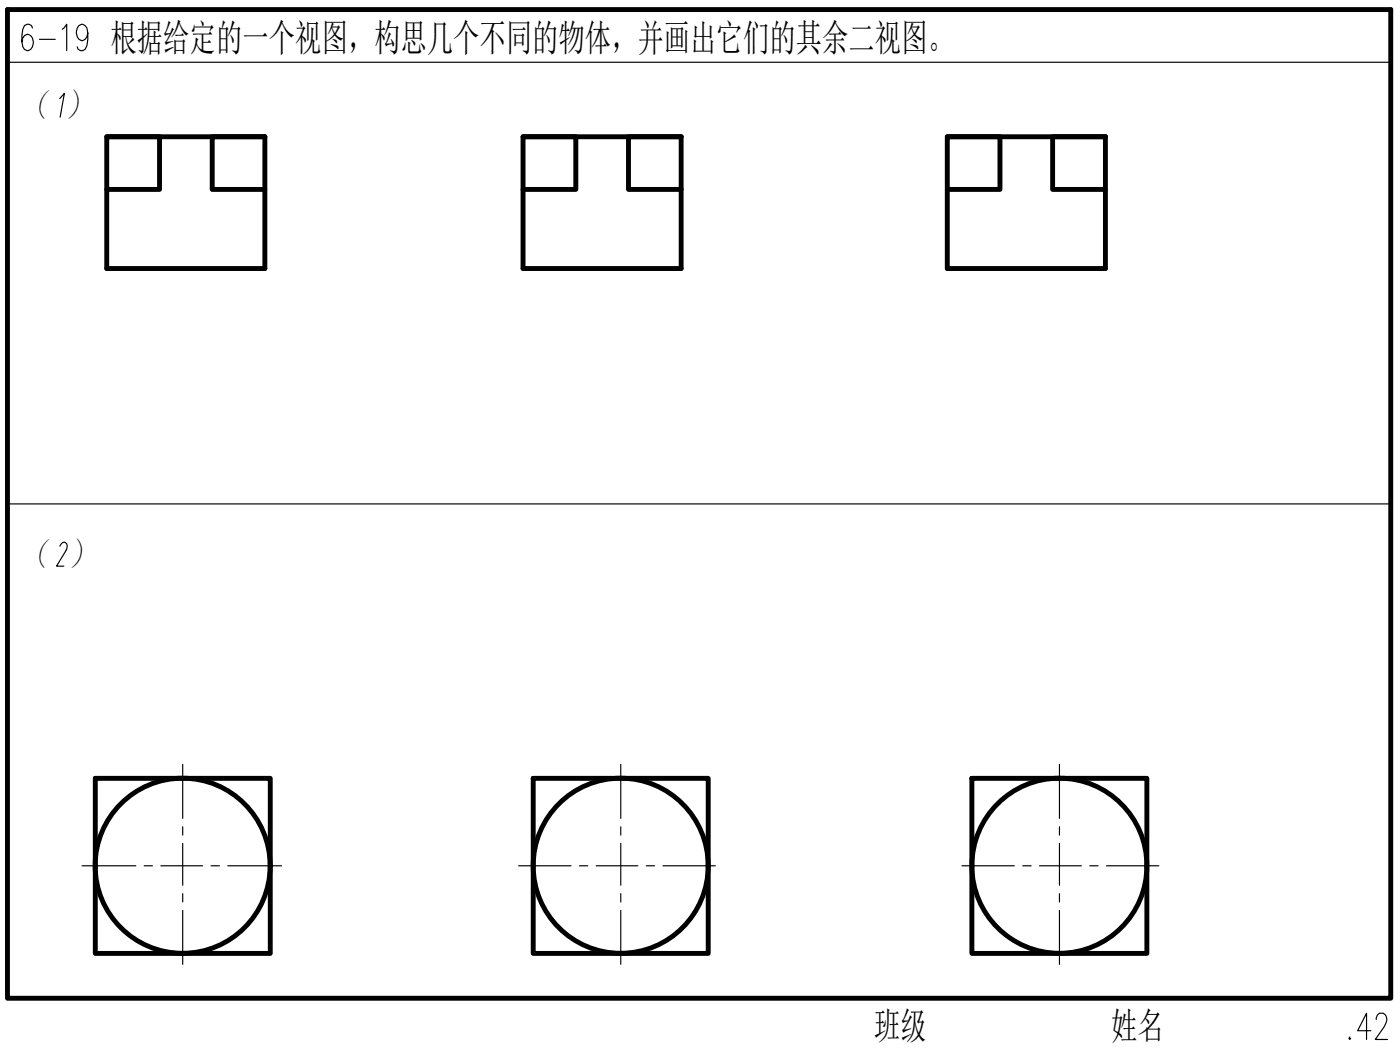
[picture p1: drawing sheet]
<svg xmlns="http://www.w3.org/2000/svg" width="115mm" height="86mm" viewBox="0 0 115 86" stroke-linecap="round" stroke-linejoin="round" font-family="sans-serif">
<g fill="none" stroke="#000" stroke-width=".4">
<path d="M.6 .8h113.7v81.2h-113.7zM8.8 11.2h13v10.9h-13zM8.8 11.2h4.3v4.4h-4.3M21.8 11.2h-4.4v4.4h4.4M43 11.2h13v10.9h-13zM43 11.2h4.3v4.4h-4.3M56 11.2h-4.3v4.4h4.3M77.9 11.2h13v10.9h-13zM77.9 11.2h4.3v4.4h-4.3M90.9 11.2h-4.4v4.4h4.4M7.8 63.9h14.4v14.4h-14.4zM43.8 63.9h14.4v14.4h-14.4z"/>
<path d="M79.9 63.9h14.4v14.4h-14.4z"/>
<circle cx="15" cy="71.1" r="7.2"/>
<circle cx="51" cy="71.1" r="7.2"/>
<circle cx="87.1" cy="71.1" r="7.2"/>
</g>
<!-- layer: 0 -->
<path d="M.6 5.1h113.7M4.9 8.1l.4-.4-.4 1.9M.6 41.4h113.7M110.9 85.2v.1v.1l.1-.1M112.7 84.7h-1.1l.7-1.5v2.2M113.1 83.7l.1-.3a.48 .48 0 0 1 .7 0 .48 .48 0 0 1 0 .7l-.9 1.3h1" fill="none" stroke="#000" stroke-width=".1"/>
<path d="M2.7 2.3l-.1-.2-.2-.1-.4 .1a2.32 2.32 0 0 0 0 2l.2 .1a.7 .7 0 0 0 .5-.7 .7 .7 0 0 0-.5-.7l-.2 .1-.2 .5M3.2 3.2h1.3M5.1 2.4l.4-.4v2.2M7.2 2.7a.56 .56 0 0 1-.5 .6 .71 .71 0 0 1-.4-.7 .71 .71 0 0 1 .5-.6l.2 .1a2 2 0 0 1 0 2l-.4 .1-.2-.1v-.3" fill="none" stroke="#000" stroke-width=".1"/>
<g fill="none" stroke="#000" stroke-width=".1">
<path d="M6.7 71.1h4.5M11.9 71.1h.6M13.2 71.1h3.5M15 62.8v4.4M15 67.9v.7M15 69.3v3.4M15 73.4v.7M15 74.8v4.4M17.3 71.1h.7M18.7 71.1h4.4M42.6 71.1h4.3M47.6 71.1h.7"/>
<path d="M49 71.1h3.4M51 62.8v4.4M51 67.9v.7M51 69.3v3.4M51 73.4v.7M51 74.8v4.4M53.1 71.1h.7M54.5 71.1h4.3M79.1 71.1h4.3M84.1 71.1h.7M85.4 71.1h3.5M87.1 62.8v4.4"/>
<path d="M87.1 67.9v.7M87.1 69.3v3.4M87.1 73.4v.7M87.1 74.8v4.4M89.6 71.1h.7M90.9 71.1h4.4"/>
</g>
<text font-size="4" x="6.9" y="47.6" transform="rotate(-90 6.9 47.6)">2）</text>
<g font-size="3.1">
<text x="9.1" y="4.2">根据给定的一个视图，构思几个不同的物体，并画出它们的其余二视图。</text>
<text x="1.8" y="9.7">（ ）</text>
<text x="1.8" y="46.6">（ ）</text>
<text x="71.9" y="85.4">班级</text>
<text x="91.3" y="85.4">姓名</text>
</g>
</svg>
